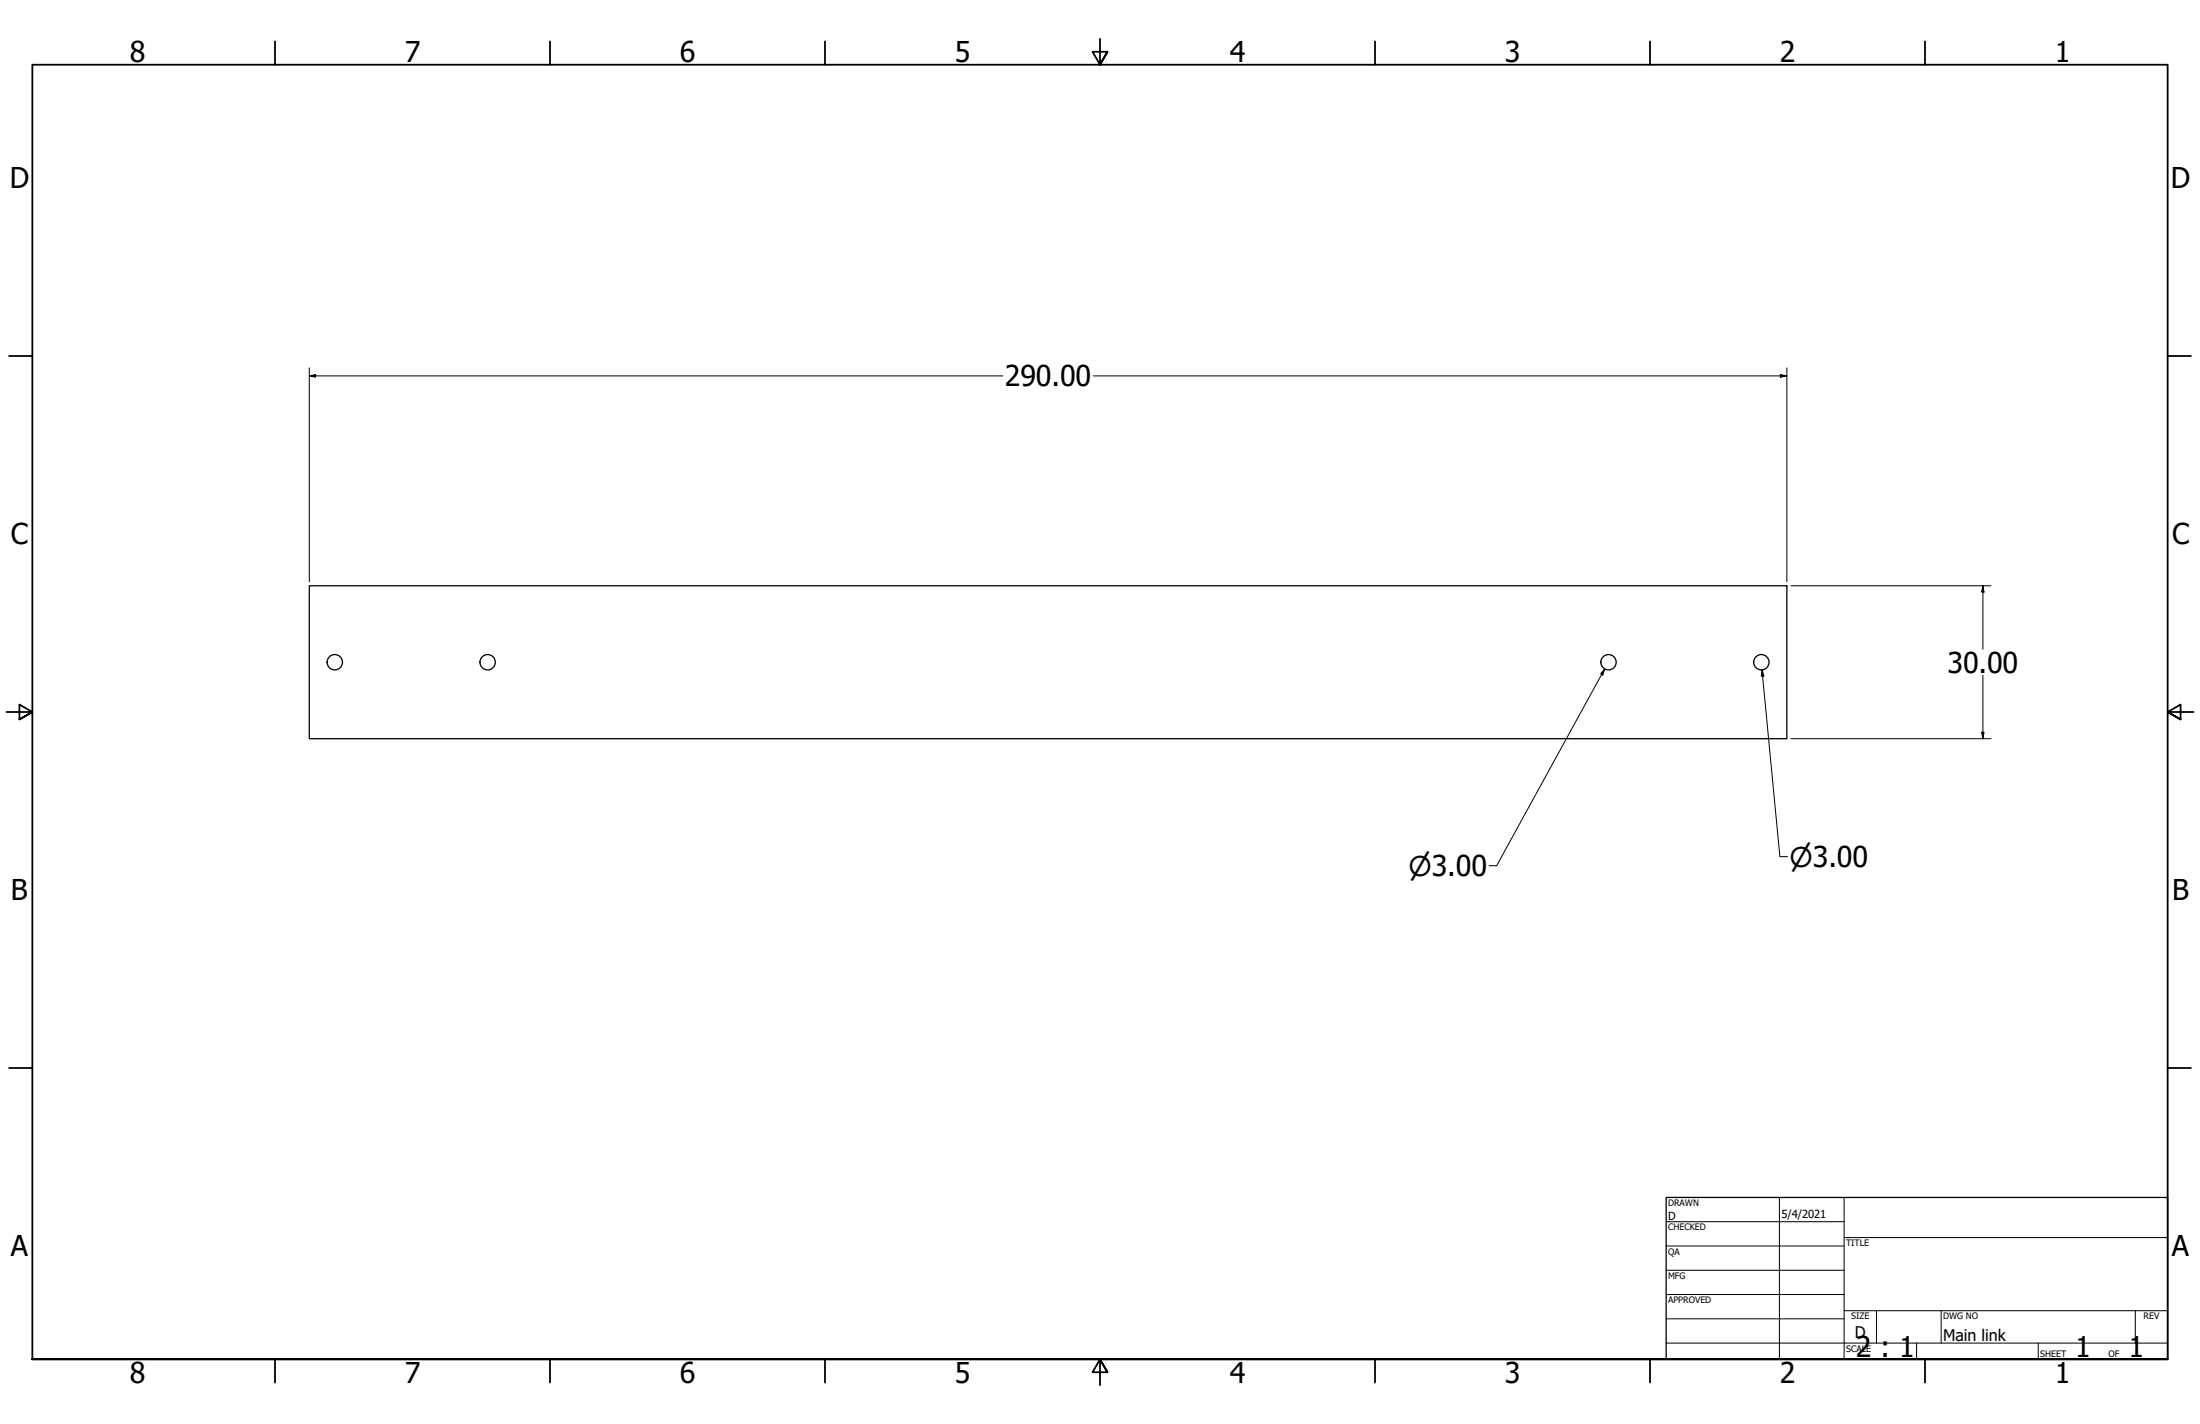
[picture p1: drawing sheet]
<svg xmlns="http://www.w3.org/2000/svg" width="864mm" height="559mm" viewBox="0 0 864 559" stroke-linecap="round" stroke-linejoin="round" font-family="sans-serif">
<!-- layer: Visible (ANSI) -->
<g fill="none" stroke="#000" stroke-width=".51">
<path d="M121.4 229.9h580v60h-580z"/>
<circle cx="131.4" cy="259.9" r="3"/>
<circle cx="191.4" cy="259.9" r="3"/>
<circle cx="631.4" cy="259.9" r="3"/>
<circle cx="691.4" cy="259.9" r="3"/>
</g>
<!-- layer: Border (ANSI) -->
<g fill="none" stroke="#000" stroke-width=".7">
<path d="M107.9 16.3v9.1M215.9 16.3v9.1M323.8 16.3v9.1M431.8 15.2v10.2l-2.9-5.1h5.8l-2.9 5.1 2.9-5.1M539.8 16.3v9.1M647.7 16.3v9.1M755.6 16.3v9.1M3.6 139.7h9.1M850.9 139.7h9.1M2.5 279.4h10.2l-5.1-2.9v5.8l5.1-2.9-5.1 2.9M861.1 279.4h-10.2l5.1-2.9v5.8l-5.1-2.9 5.1 2.9M3.6 419.1h9.1"/>
<path d="M850.9 419.1h9.1M12.7 533.4v-508h838.2v508h-838.2h838.2M107.9 533.4v9.1M215.9 533.4v9.1M323.8 533.4v9.1M434.7 538.5l-2.9-5.1 2.9 5.1h-5.8l2.9-5.1v10.2M539.8 533.4v9.1M647.7 533.4v9.1M755.6 533.4v9.1"/>
</g>
<!-- layer: Title (ANSI) -->
<g fill="none" stroke="#000" stroke-width=".39">
<path d="M654 479.4h69.9M698.5 469.9v63.5M723.9 469.9v63.5M654 488.9h69.9M654 498.5h69.9M723.9 485.6h127M654 508h69.9M654 517.5h69.9M723.9 514.3h127M736.6 514.3v12.7M762 514.3v12.7M838.2 514.3v12.7"/>
<path d="M654 527h196.9M752.3 527v6.4M800.1 527v6.4"/>
</g>
<path d="M654 469.9h196.9v63.5h-196.9z" fill="none" stroke="#000" stroke-width=".51"/>
<!-- layer: Dimension (ANSI) -->
<g fill="none" stroke="#000" stroke-width=".39">
<path d="M121.4 147.5l2.5-.5v1zM121.4 147.5h272.2M121.4 144.3v84M429.1 147.5h272.3M698.9 147l2.5 .5-2.5 .5zM701.4 144.3v84M703 229.9h78.6M778.4 229.9l.4 2.4h-.9zM778.4 229.9v24.9M629.9 262.5l-.7 2.4-.9-.5zM629.9 262.5l-42.4 77.2h-3M691.7 262.8l.7 2.5-1 .1z"/>
<path d="M691.7 262.8l7 73.4h3M778.4 264.9v25M703 289.9h78.6M777.9 287.3h.9l-.4 2.6z"/>
</g>
<g fill="#000">
<path d="M121.4 147.5l2.5-.5v1z" fill-rule="evenodd"/>
<path d="M698.9 147l2.5 .5-2.5 .5z" fill-rule="evenodd"/>
<path d="M778.4 229.9l.4 2.4h-.9z" fill-rule="evenodd"/>
<path d="M629.9 262.5l-.7 2.4-.9-.5z" fill-rule="evenodd"/>
<path d="M691.7 262.8l.7 2.5-1 .1z" fill-rule="evenodd"/>
<path d="M777.9 287.3h.9l-.4 2.6z" fill-rule="evenodd"/>
</g>
<g font-size="11.2">
<text x="50.9" y="24.4">8</text>
<text x="158.9" y="24.4">7</text>
<text x="266.8" y="24.4">6</text>
<text x="374.8" y="24.4">5</text>
<text x="482.7" y="24.4">4</text>
<text x="590.7" y="24.4">3</text>
<text x="698.6" y="24.4">2</text>
<text x="806.6" y="24.4">1</text>
<text x="3.8" y="73.9">D</text>
<text x="852.2" y="73.9">D</text>
<text x="394.5" y="151.6">290.00</text>
<text x="4.3" y="213.6">C</text>
<text x="852.6" y="213.6">C</text>
<text x="764.5" y="263.9">30.00</text>
<text x="4.3" y="353.3">B</text>
<text x="852.7" y="353.3">B</text>
<text x="4.2" y="493">A</text>
<text x="852.6" y="493">A</text>
<text x="728.5" y="532.6">2 : 1</text>
<text x="814.6" y="532.6">1</text>
<text x="835.5" y="532.6">1</text>
<text x="50.9" y="542.5">8</text>
<text x="158.9" y="542.5">7</text>
<text x="266.8" y="542.5">6</text>
<text x="374.8" y="542.5">5</text>
<text x="482.7" y="542.5">4</text>
<text x="590.7" y="542.5">3</text>
<text x="698.6" y="542.5">2</text>
<text x="806.6" y="542.5">1</text>
</g>
<g font-size="10.7">
<text x="702.5" y="340.1">⌀3.00</text>
<text x="553" y="343.7">⌀3.00</text>
</g>
<g font-size="6.3">
<text x="728.1" y="524.9">D</text>
<text x="762.8" y="526.2">Main link</text>
</g>
<g font-size="4.4">
<text x="654.8" y="478.7">D</text>
<text x="699.3" y="478">5/4/2021</text>
</g>
<g font-size="3.5">
<text x="654.8" y="473.2">DRAWN</text>
<text x="654.8" y="482.8">CHECKED</text>
<text x="724.7" y="488.9">TITLE</text>
<text x="654.8" y="492.3">QA</text>
<text x="654.8" y="501.8">MFG</text>
<text x="654.8" y="511.4">APPROVED</text>
<text x="726.7" y="517.7">SIZE</text>
<text x="762.8" y="517.7">DWG NO</text>
<text x="841.4" y="517.7">REV</text>
<text x="724.7" y="530.4">SCALE</text>
<text x="800.9" y="532.6">SHEET</text>
<text x="827.7" y="532.6">OF</text>
</g>
</svg>
